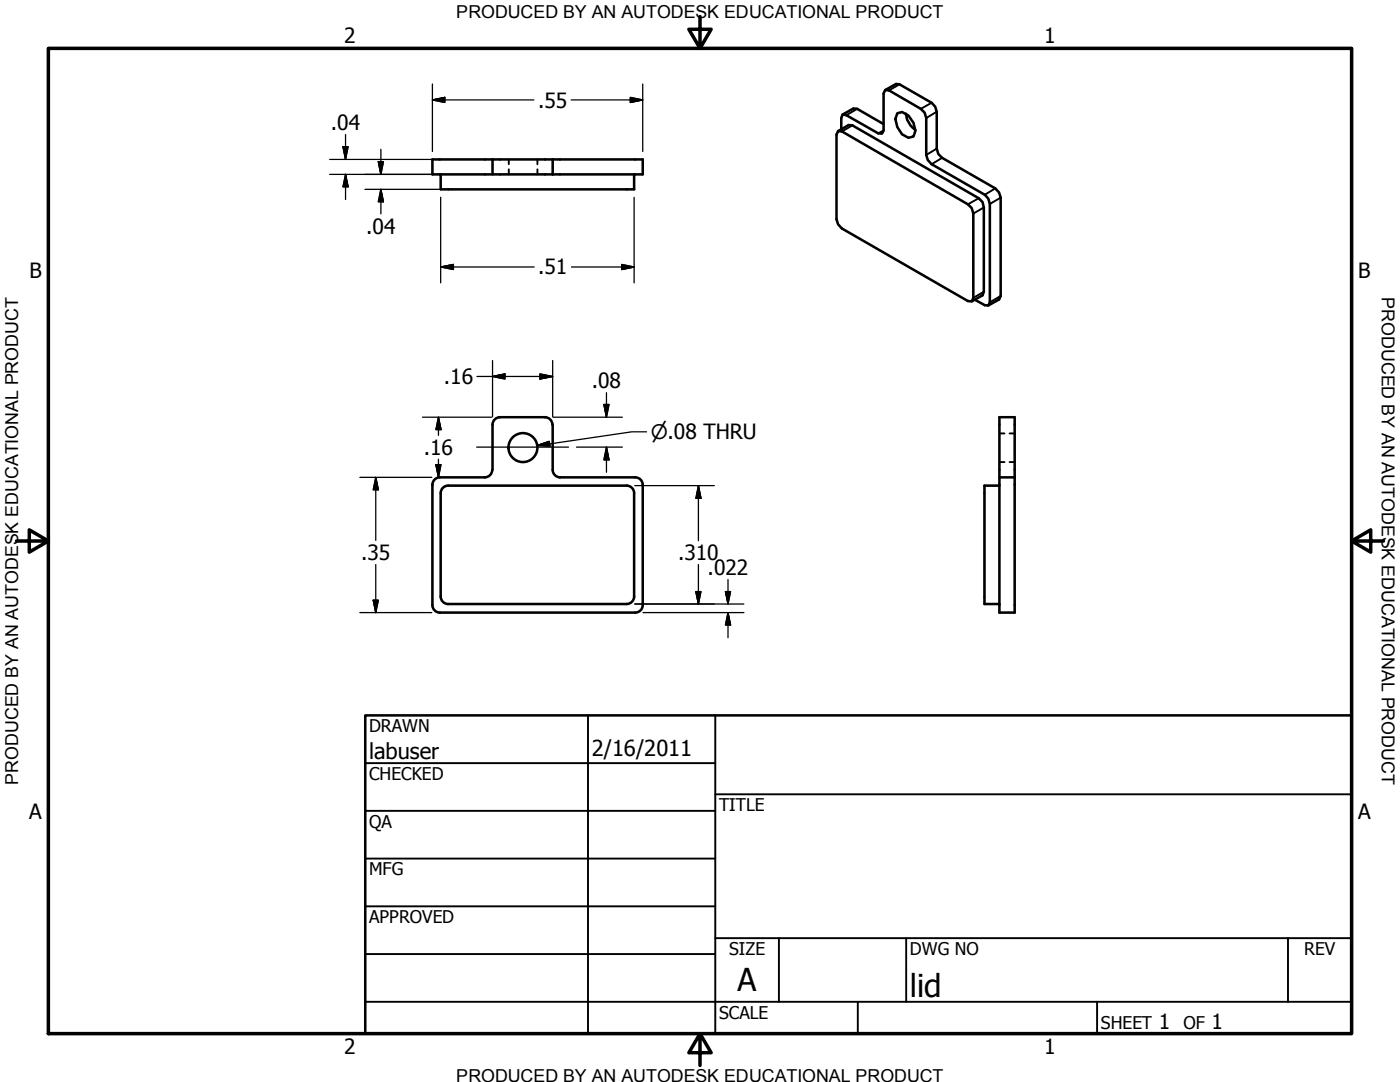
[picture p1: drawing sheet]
<svg xmlns="http://www.w3.org/2000/svg" width="279mm" height="216mm" viewBox="0 0 279 216" stroke-linecap="round" stroke-linejoin="round" font-family="sans-serif">
<!-- layer: Visible (ANSI) -->
<g fill="none" stroke="#000" stroke-width=".51">
<path d="M176.3 18.7v7.3M177.4 18l6.4 3.7 .7 .8 .3 1.1v7.3M179.5 16.8l6.4 3.7M87.9 34.8v3h38.7v-3M98.3 31.8h-12v3h24M98.3 31.8h12M98.3 31.8v3M110.3 31.8h18v3h-18M110.3 31.8v3M166.9 26.9v16.9M167.9 23.6v2.2M168 26.2l25.2 14.6"/>
<path d="M168.9 23l6.4 3.6M170.1 25l25.2 14.6M171.1 21.7l5.2 3.1M179.1 22.6l.9-.2 1.3 .7 1 1.4 .4 1.6-.4 1.1-1 .3-1.3-.7-.9-1.5-.4-1.6zM180.8 22.7l.2 1.2 .7 1.2 1 .9M185.9 32.8l10.6 6.1M186.9 22.3v7.4M188 31.5l10.6 6.1M199.7 39.4v19.7M168 45.6l25.2 14.5M194.2 42.6v16.8M194.6 59.8l1.9 1.1"/>
<path d="M196.3 41.4v16.8M197.5 40.7v19.6M86.3 96.7v24M87.8 95.2h9M87.8 95.2a1.49 1.49 0 0 0-1.5 1.5M87.9 98.4a1.49 1.49 0 0 1 1.6-1.5h35.6a1.49 1.49 0 0 1 1.5 1.5M87.9 98.4v20.6a1.49 1.49 0 0 0 1.5 1.5h35.7a1.49 1.49 0 0 0 1.5-1.5v-20.6M98.2 93.8a1.49 1.49 0 0 1-1.5 1.5M99.8 83.2h8.9a1.49 1.49 0 0 1 1.5 1.5M99.8 83.2a1.49 1.49 0 0 0-1.5 1.5v9M110.3 84.7v9.1a1.49 1.49 0 0 0 1.5 1.5M111.8 95.2h14.9"/>
<path d="M126.8 95.2a1.49 1.49 0 0 1 1.5 1.5M128.3 96.7v24M199.5 83.2h3v39h-3zM199.5 96.9h-3v23.6h3M199.5 95.2h3M86.3 120.7a1.49 1.49 0 0 0 1.5 1.5M87.8 122.2h38.9M128.3 120.7a1.49 1.49 0 0 1-1.5 1.5"/>
<circle cx="104.4" cy="89.3" r="2.89"/>
</g>
<!-- layer: Hidden (ANSI) -->
<path d="M101.5 31.8v1M101.5 33.8v1M107.3 31.8v1M107.3 33.8v1M199.5 92.2h1M199.5 86.5h1M201.5 92.2h1M201.5 86.5h1" fill="none" stroke="#000" stroke-width=".38"/>
<!-- layer: Visible Narrow (ANSI) -->
<g fill="none" stroke="#000" stroke-width=".38">
<path d="M179.5 16.8l-2.1 1.2M170.1 25l-2.1 1.2M171.1 21.7l-2.2 1.3M176.3 26l-1 .6M185.9 20.5l-2.1 1.2M186.9 22.3l-2.1 1.3M186.9 29.7l-2.1 1.2M188 31.5l-2.1 1.3M195.3 39.6l-2.1 1.2M198.6 37.6l-2.1 1.3M199.7 39.4l-2.2 1.3M196.3 41.4l-2.1 1.2"/>
<path d="M196.3 58.2l-2.1 1.2M199.7 59.1l-2.2 1.2"/>
</g>
<g fill="none" stroke="#000" stroke-width=".51">
<path d="M177.4 18h-.7l-.4 .7M179.5 16.8h-.7l-2.1 1.2M168 26.2h-.7l-.4 .7M168.9 23l-.8-.1-.2 .7M170.1 25h-.7l-2.1 1.2M171.1 21.7h-.8l-2.2 1.2M176.3 26l-.3 .7-.7-.1M184.8 30.9l.4 1 .7 .9M185.9 20.5l.7 .8 .3 1M186.9 29.7l.4 1 .7 .8M195.3 39.6l.8 .7 .2 1.1M196.5 38.9l.7 .7 .3 1.1"/>
<path d="M198.6 37.6l.8 .8 .3 1M166.9 43.8l.4 1 .7 .8M193.2 40.8l.7 .7 .3 1.1M194.2 59.4l-.3 .7h-.7M196.3 58.2l-.2 .7-2.2 1.2M199.7 59.1l-.3 .7-2.2 1.2M197.5 60.3l-.3 .7-.7-.1"/>
</g>
<!-- layer: Border (ANSI) -->
<path d="M9.7 9.7h260v196.5h-260zM139.7 3.3v6.4l-2.2-3.9h4.4l-2.2 3.9M3.3 107.9h6.4l-3.9-2.2v4.5l3.9-2.3M269.7 107.9l3.9 2.3v-4.5l-3.9 2.2h6.4M139.7 206.2l2.2 3.9h-4.4l2.2-3.9v6.4" fill="none" stroke="#000" stroke-width=".7"/>
<!-- layer: Title (ANSI) -->
<g fill="none" stroke="#000" stroke-width=".38">
<path d="M72.9 152.3h69.8M117.3 142.7v63.5M142.7 158.5h127M142.7 142.7v63.5M72.9 161.8h69.8M72.9 171.3h69.8M72.9 199.9h196.8M72.9 180.8h69.8M72.9 190.4h69.8M142.7 187.2h127M155.4 187.2v12.7M171.2 199.9v6.3"/>
<path d="M180.8 187.2v12.7M218.9 199.9v6.3M257 187.2v12.7"/>
</g>
<path d="M72.9 142.7h196.8v63.5h-196.8z" fill="none" stroke="#000" stroke-width=".51"/>
<!-- layer: Dimension (ANSI) -->
<g fill="none" stroke="#000" stroke-width=".25">
<path d="M86.3 19.9l2.5-.5v1zM86.3 19.9h20.3M86.3 16.8v13.4M114 19.9h14.3M125.8 19.4l2.5 .5-2.5 .5zM128.3 16.8v13.4M65.8 31.8h20.4M65.8 34.8h20.4M68.5 29.3h1l-.5 2.5zM69 34.8l.5 2.5h-1zM69 26.9v4.9M69 34.8v5"/>
<path d="M72.8 37.8h15.1M75.5 32.3h1l-.5 2.5zM76 37.8l.5 2.5h-1zM76 29.8v5M76 37.8v4.9M87.9 39.4v17.1M126.6 39.4v17.1M87.9 53.3l2.6-.5v1zM87.9 53.3h18.7M114 53.3h12.6M124.1 52.8l2.5 .5-2.5 .5zM95.2 75.1h15.1"/>
<path d="M98.3 75.1l2.5-.5v1zM98.3 71.9v11.2M107.8 74.6l2.5 .5-2.5 .5zM110.3 71.9v11.2M121 78.4v4.8M71.8 95.2h14.4M75 95.2l.5 2.5h-1zM75 95.2v12.6M84.3 83.2h13.9M87 92.7h1l-.5 2.5zM87.5 83.2l.5 2.5h-1zM87.5 83.2v3.7"/>
<path d="M87.5 91.6v3.6M110.4 83.2h13.8M115.1 89.2h9.1M120.5 80.7h1l-.5 2.5zM121 89.2l.5 2.6h-1zM121 89.2v5M126.7 96.9h15.9M139.4 96.9l.5 2.5h-1zM139.4 96.9v11M74.5 119.8h1l-.5 2.4zM75 112.6v9.6M138.9 118h1l-.5 2.5z"/>
<path d="M139.4 112.6v7.9M144.8 118h1l-.5 2.5zM145.3 115.6v4.9M71.8 122.2h14.4M126.7 120.5h21.8M128.3 122.2h20.2M145.3 122.2l.5 2.5h-1zM145.3 122.2v5.1"/>
</g>
<g fill="#000" stroke="#000" stroke-width=".25">
<path d="M86.3 19.9l2.5-.5zM86.3 19.9l2.5-.5v1zM68.5 29.3l.5 2.5zM68.5 29.3h1l-.5 2.5zM69 34.8l.5 2.5zM69 34.8l.5 2.5h-1zM75.5 32.3l.5 2.5zM75.5 32.3h1l-.5 2.5zM125.8 20.4l2.5-.5zM125.8 19.4l2.5 .5-2.5 .5zM76 37.8l.5 2.5zM76 37.8l.5 2.5h-1z"/>
<path d="M87.9 53.3l2.6-.5zM87.9 53.3l2.6-.5v1zM124.1 53.8l2.5-.5zM124.1 52.8l2.5 .5-2.5 .5zM98.3 75.1l2.5-.5zM98.3 75.1l2.5-.5v1zM107.8 75.6l2.5-.5zM107.8 74.6l2.5 .5-2.5 .5zM75 95.2l.5 2.5zM75 95.2l.5 2.5h-1zM87 92.7l.5 2.5zM87 92.7h1l-.5 2.5z"/>
<path d="M87.5 83.2l.5 2.5zM87.5 83.2l.5 2.5h-1zM120.5 80.7l.5 2.5zM120.5 80.7h1l-.5 2.5zM121 89.2l.5 2.6zM121 89.2l.5 2.6h-1zM139.4 96.9l.5 2.5zM139.4 96.9l.5 2.5h-1zM74.5 119.8l.5 2.4zM74.5 119.8h1l-.5 2.4zM138.9 118l.5 2.5zM138.9 118h1l-.5 2.5z"/>
<path d="M144.8 118l.5 2.5zM144.8 118h1l-.5 2.5zM145.3 122.2l.5 2.5zM145.3 122.2l.5 2.5h-1z"/>
</g>
<!-- layer: Centerline (ANSI) -->
<path d="M95.1 89.2h18.4" fill="none" stroke="#000" stroke-width=".25"/>
<!-- layer: Symbol (ANSI) -->
<path d="M107.2 88.9l2.4-.8 .2 .9zM129 86.2h-3l-18.8 2.7" fill="none" stroke="#000" stroke-width=".25"/>
<path d="M107.2 88.9l2.4-.8zM107.2 88.9l2.4-.8 .2 .9z" fill="#000" stroke="#000" stroke-width=".25"/>
<g font-size="6.3">
<text x="147.2" y="197.7">A</text>
<text x="181.6" y="199">lid</text>
</g>
<g font-size="4.4">
<text x="73.7" y="151.4">labuser</text>
<text x="118.1" y="150.8">2/16/2011</text>
</g>
<g font-size="4.2">
<text x="68.7" y="8.6">2</text>
<text x="208.4" y="8.6">1</text>
<text x="107.4" y="21.5">.55</text>
<text x="66" y="26">.04</text>
<text x="73.1" y="46.6">.04</text>
<text x="5.9" y="55.5">B</text>
<text x="107.4" y="54.7">.51</text>
<text x="271.1" y="55.5">B</text>
<text x="88.6" y="76.6">.16</text>
<text x="118.1" y="77.5">.08</text>
<text x="84.6" y="90.7">.16</text>
<text x="72.1" y="111.8">.35</text>
<text x="135.3" y="111.8">.310</text>
<text x="141.2" y="114.8">.022</text>
<text x="5.8" y="163.4">A</text>
<text x="271" y="163.4">A</text>
<text x="231.3" y="205.4">1</text>
<text x="241.8" y="205.4">1</text>
<text x="68.7" y="210.3">2</text>
<text x="208.4" y="210.3">1</text>
</g>
<text font-size="4" x="129.9" y="87.7">⌀.08 THRU</text>
<g font-size="3.6">
<text x="91.1" y="3.6">PRODUCED BY AN AUTODESK EDUCATIONAL PRODUCT</text>
<text x="275.8" y="59.3" transform="rotate(90 275.8 59.3)">PRODUCED BY AN AUTODESK EDUCATIONAL PRODUCT</text>
<text x="3.6" y="156.6" transform="rotate(-90 3.6 156.6)">PRODUCED BY AN AUTODESK EDUCATIONAL PRODUCT</text>
<text x="91.1" y="215.9">PRODUCED BY AN AUTODESK EDUCATIONAL PRODUCT</text>
</g>
<g font-size="3.5">
<text x="73.7" y="146">DRAWN</text>
<text x="73.7" y="155.6">CHECKED</text>
<text x="143.5" y="161.8">TITLE</text>
<text x="73.7" y="165.2">QA</text>
<text x="73.7" y="174.7">MFG</text>
<text x="73.7" y="184.2">APPROVED</text>
<text x="145.5" y="190.6">SIZE</text>
<text x="181.6" y="190.6">DWG NO</text>
<text x="260.3" y="190.5">REV</text>
<text x="143.5" y="203.3">SCALE</text>
<text x="219.7" y="205.4">SHEET</text>
<text x="236.2" y="205.4">OF</text>
</g>
</svg>
